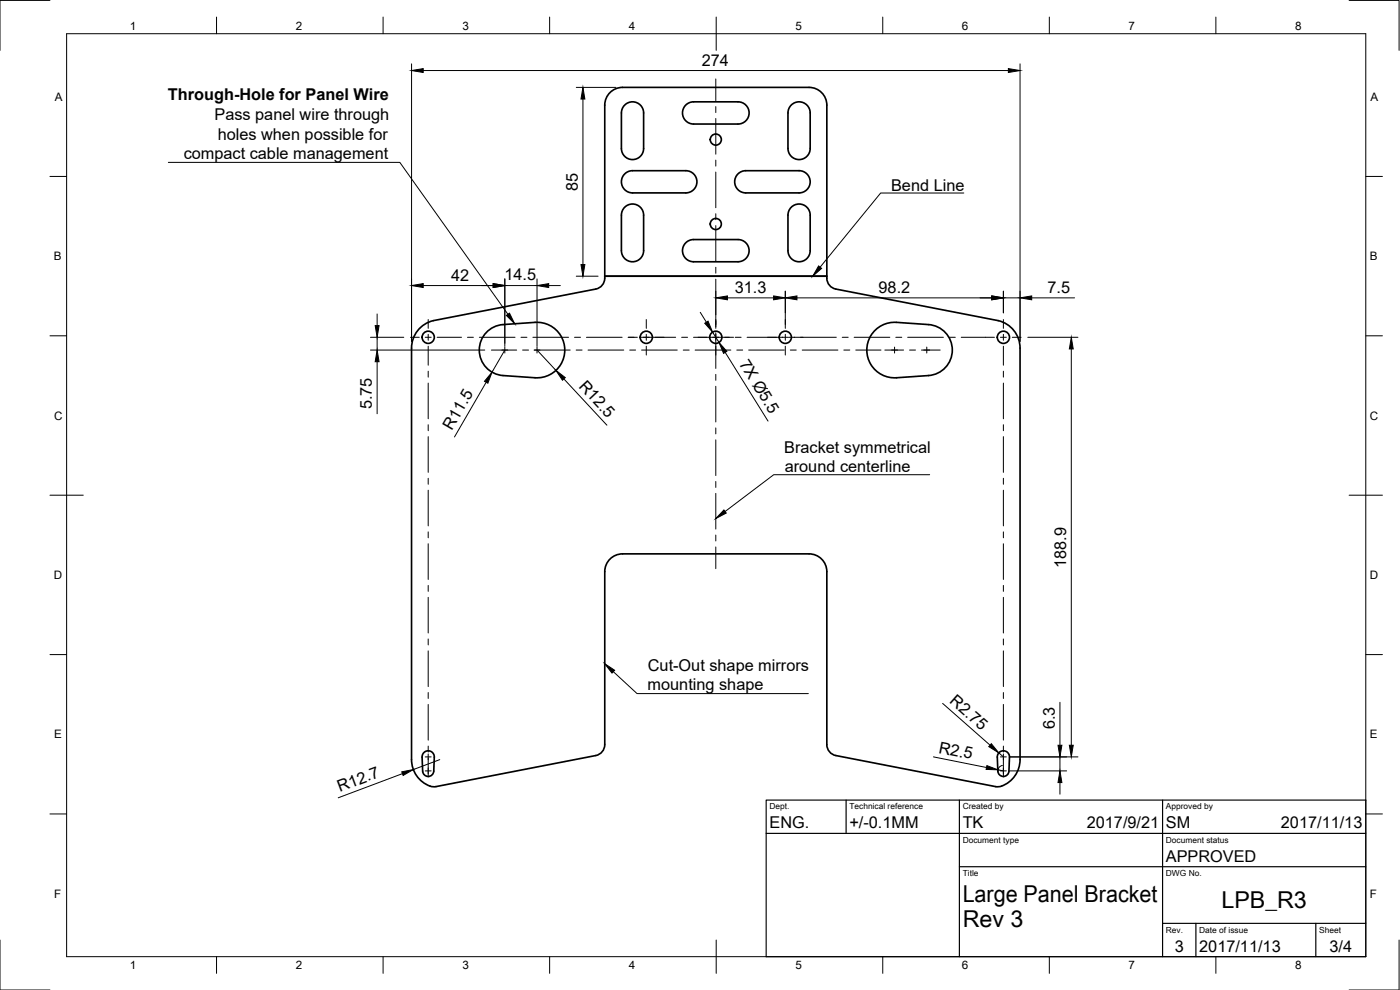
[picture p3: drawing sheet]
<svg xmlns="http://www.w3.org/2000/svg" width="420mm" height="297mm" viewBox="0 0 420 297" stroke-linecap="round" stroke-linejoin="round" font-family="sans-serif">
<!-- layer: Visible -->
<g fill="none" stroke="#000" stroke-width=".5">
<path d="M183.1 27.8a5.3 5.3 0 0 1 3.7-1.6h56a5.3 5.3 0 0 1 5.3 5.4v51.3h-66.6h66.6a3.4 3.4 0 0 0 2.7 3.8l48.8 9.5a8.5 8.5 0 0 1 6.5 8.2v123.5a8 8 0 0 1-7 8.2l-48.3-9.4a3.3 3.3 0 0 1-2.7-3.3v-51.9a5.3 5.3 0 0 0-5.3-5.3h-56a5.3 5.3 0 0 0-5.3 5.3v51.9a3.3 3.3 0 0 1-2.7 3.3l-47.9 9.3a5.1 5.1 0 0 1-4.5-1.7 8.5 8.5 0 0 1-2.9-6.4v-123.5a8.5 8.5 0 0 1 6.6-8.2l48.7-9.5a3.3 3.3 0 0 0 2.7-3.2v-51.9a5.3 5.3 0 0 1 1.6-3.8zM187.5 31.5a3.3 3.3 0 0 1 3.6-.7 3.3 3.3 0 0 1 2.1 3.1v10.6a3.3 3.3 0 0 1-3.4 3.4 3.3 3.3 0 0 1-3.3-3.4v-10.6a3.3 3.3 0 0 1 1-2.4zM205.8 31.5a3.3 3.3 0 0 1 2.4-.9h13.3a3.3 3.3 0 0 1 3.3 3.3 3.3 3.3 0 0 1-3.3 3.3h-13.3a3.3 3.3 0 0 1-3.1-2 3.3 3.3 0 0 1 .7-3.7zM237.5 31.5a3.3 3.3 0 0 1 3.6-.7 3.3 3.3 0 0 1 2 3.1v10.6a3.3 3.3 0 0 1-3.3 3.4 3.3 3.3 0 0 1-3.3-3.4v-10.6a3.3 3.3 0 0 1 1-2.4zM187.5 52.2a3.3 3.3 0 0 1 2.3-1h16a3.3 3.3 0 0 1 3.4 3.3 3.3 3.3 0 0 1-3.4 3.4h-16a3.3 3.3 0 0 1-3.1-2.1 3.3 3.3 0 0 1 .8-3.6zM221.5 52.2a3.3 3.3 0 0 1 2.3-1h16a3.3 3.3 0 0 1 3.3 3.3 3.3 3.3 0 0 1-3.3 3.4h-16a3.3 3.3 0 0 1-3.1-2.1 3.3 3.3 0 0 1 .8-3.6zM187.5 62.2a3.3 3.3 0 0 1 3.6-.7 3.3 3.3 0 0 1 2.1 3v10.7a3.3 3.3 0 0 1-3.4 3.3 3.3 3.3 0 0 1-3.3-3.3v-10.7a3.3 3.3 0 0 1 1-2.3zM205.8 72.9a3.3 3.3 0 0 1 2.4-1h13.3a3.3 3.3 0 0 1 3.3 3.3 3.3 3.3 0 0 1-3.3 3.3h-13.3a3.3 3.3 0 0 1-3.1-2 3.3 3.3 0 0 1 .7-3.6zM237.5 62.2a3.3 3.3 0 0 1 3.6-.7 3.3 3.3 0 0 1 2 3v10.7a3.3 3.3 0 0 1-3.3 3.3 3.3 3.3 0 0 1-3.3-3.3v-10.7a3.3 3.3 0 0 1 1-2.3zM146.3 99.4a7.6 7.6 0 0 1 4.7-2l9.6-.7a8.3 8.3 0 0 1 8.9 8.3 8.3 8.3 0 0 1-8.9 8.3l-9.6-.6a7.7 7.7 0 0 1-6.7-5.1 7.7 7.7 0 0 1 2-8.2zM262.5 99.2a8.3 8.3 0 0 1 6.5-2.5l9.7 .7a7.7 7.7 0 0 1 7.1 7.6 7.7 7.7 0 0 1-7.1 7.7l-9.7 .6a8.3 8.3 0 0 1-8.1-4.7 8.3 8.3 0 0 1 1.6-9.4zM127.3 225.8a1.83 1.83 0 0 1 2-.4 1.83 1.83 0 0 1 1 1.8l-.1 4.2a1.67 1.67 0 0 1-1.7 1.6 1.67 1.67 0 0 1-1.7-1.6l-.1-4.6z"/>
<path d="M299.9 225.8a1.83 1.83 0 0 1 2-.4 1.83 1.83 0 0 1 1.1 1.8l-.2 4.2a1.67 1.67 0 0 1-1.7 1.6 1.67 1.67 0 0 1-1.6-1.6l-.2-4.6z"/>
<circle cx="214.8" cy="41.9" r="1.67"/>
<circle cx="214.8" cy="67.2" r="1.67"/>
<circle cx="128.5" cy="101.2" r="1.83"/>
<circle cx="194" cy="101.2" r="1.83"/>
<circle cx="214.8" cy="101.2" r="1.83"/>
<circle cx="235.7" cy="101.2" r="1.83"/>
<circle cx="301.1" cy="101.2" r="1.83"/>
</g>
<!-- layer: Border -->
<g fill="none" stroke="#000" stroke-width=".3">
<path d="M15 .1h-15v15M20 10.1h389.9v276.9h-389.9zM65 5.1v5M115 5.1v5M165 5.1v5M214.9 5.1v10M264.9 5.1v5M314.9 5.1v5M364.9 5.1v5M404.9 .1h15v15M15 52.9h5M409.9 52.9h5"/>
<path d="M15 100.8h5M409.9 100.8h5M15 148.6h10M404.9 148.6h10M15 196.4h5M409.9 196.4h5M15 244.2h5M409.9 244.2h5M0 282v15h15M65 287v5M115 287v5M165 287v5"/>
<path d="M214.9 282v10M264.9 287v5M314.9 287v5M364.9 287v5M419.9 282v15h-15"/>
</g>
<!-- layer: TitleBlock -->
<path d="M229.9 240.1h180v46.9h-180zM229.9 250.1h180M253.9 240.1v10M287.9 240.1v46.9M348.9 240.1v46.9M287.9 260h122M348.9 277h61M358.9 277v10M394.9 277v10" fill="none" stroke="#000" stroke-width=".35"/>
<!-- layer: Annotations -->
<path d="M152 94.6l.9-.6 1.6 3.1zM245.7 79.8l.9 .7-2.7 2.4zM217.3 153l.7 .9-3.2 1.7zM181.5 199.2l3 1.9-.8 .9z" fill="#000" stroke="#000" stroke-width=".3"/>
<path d="M50.5 48.7h69.5l32.4 45.6M289.2 57.9h-24.9l-18.2 22.3M279 142.4h-46.8l-14.6 11.1M184.1 201.5l7.1 6.6h51.4" fill="none" stroke="#000" stroke-width=".3"/>
<!-- layer: Center Lines -->
<g fill="none" stroke="#000" stroke-width=".3">
<path d="M214.8 23.7v6.5M214.8 32v1.8M214.8 35.6v10.7M214.8 48.1v1.7M214.8 51.6v10.7M214.8 64.1v1.8M214.8 67.7v10.7M128.5 95.9v2.6M194 95.9v2.6M214.8 80.2v1.8M214.8 83.8v10.7M214.8 95.9v2.6"/>
<path d="M214.8 99.8v10.7M235.7 95.9v2.6M301.1 95.9v2.6M123.2 101.2h2.6M127.6 101.2h1.8M128.5 100.3v1.8M128.5 103.9v5.7M128.5 111.4v1.8M128.5 114.9v10.8M131.2 101.2h7.3M140.3 101.2h1.8M143.9 101.2h10.7"/>
<path d="M147.5 105h7.6M151.5 104.1v1.8M156.4 101.2h1.7M156.8 105h1.8M159.9 101.2h10.7M160.3 105h10.8M161.2 104.1v1.8M172.4 101.2h1.8M172.9 105h1.8M176 101.2h10.7M176.5 105h10.7M188.5 101.2h2.8"/>
<path d="M189 105h1.8M192.1 101.2h10.7M192.5 105h10.8M194 100.3v1.8M194 103.9v2.6M204.6 101.2h1.8M205 105h1.8M208.1 101.2h12.1M208.6 105h10.7M214.8 112.3v1.8M214.8 115.9v10.7M220.6 101.2h1.8"/>
<path d="M221.1 105h1.8M224.2 101.2h12.4M224.7 105h10.7M235.7 100.3v1.8M235.7 103.9v2.6M236.7 101.2h14.3M237.2 105h1.8M240.8 105h10.7M252.8 101.2h1.8M253.3 105h1.7M256.3 101.2h10.8M256.8 105h7.6"/>
<path d="M265.5 105h5.7M268.5 104.1v1.8M268.8 101.2h1.8M272.4 101.2h10.7M273 105h1.7M276.5 105h5.7M278.1 104.1v1.8M284.9 101.2h1.8M288.5 101.2h10M300.2 101.2h1.8M301.1 100.3v1.8M301.1 103.9v5.7"/>
<path d="M301.1 111.4v1.8M301.1 114.9v10.8M303.8 101.2h2.7M128.5 127.4v1.8M128.5 131v10.7M214.8 128.4v1.8M214.8 132v10.7M301.1 127.4v1.8M301.1 131v10.7M128.5 143.5v1.8M128.5 147.1v10.7M128.5 159.6v1.8"/>
<path d="M214.8 144.5v1.8M214.8 148v10.7M301.1 143.5v1.8M301.1 147.1v10.7M301.1 159.6v1.8M128.5 163.1v10.8M128.5 175.6v1.8M128.5 179.2v10.7M214.8 160.5v1.8M214.8 164.1v6.5M301.1 163.1v10.8M301.1 175.6v1.8"/>
<path d="M301.1 179.2v10.7M128.5 191.7v1.8M128.5 195.3v10.7M301.1 191.7v1.8M301.1 195.3v10.7M128.5 207.8v1.8M128.5 211.4v10.7M301.1 207.8v1.8M301.1 211.4v10.7M127.6 227.1h1.8M127.6 231.3h1.8M128.5 223.9v1.7"/>
<path d="M128.5 226.2v6.9M300.2 227.1h1.8M300.2 231.3h1.8M301.1 223.9v1.7M301.1 226.2v6.9"/>
</g>
<!-- layer: Dimensions -->
<g fill="none" stroke="#000" stroke-width=".3">
<path d="M123.5 19.2v83.2M306.1 19.2v83.2M127 21.2h175.6M172.9 26.2h11.9M174.9 29.7v49.7M113.2 94.2v3.5M127 85.7h21M151.5 83.7v20.2M151.5 85.7h9.7M161.2 83.7v20.2M164.7 85.7h3.5M172.9 82.9h6.6"/>
<path d="M210.1 93.7l1.9 3M213.9 99.6l1.9 3.2M214.8 87.4v10M218.3 89.4h13.9M235.7 87.4v10M239.2 89.4h58.4M301.1 87.4v6.5M301.1 89.4h5M309.6 89.4h12.9M111.2 101.2h10M111.2 105h34.3M113.2 101.2v3.8"/>
<path d="M113.2 108.5v15.6M145.9 114.7l-9.5 16.4M151.5 105l-3.8 6.7M161.2 105l5.6 6.1M169.2 113.7l12.9 13.9M217.6 105.7l12.9 20.6M308.5 101.2h15M321.5 104.7v118.9M282.9 211l14.2 12.6M318.1 210.7v12.9M120.8 232.1l-19.3 7.3M132 227.9l-7.9 3"/>
<path d="M280.1 227.1l16 3.2M299.5 231l1.6 .3M299.8 225.9l1.3 1.2M300.8 229.7a1.67 1.67 0 0 0-1.3 1.7M303.1 227.1h20.4M303.1 231.3h17M318.1 227.1v4.2M318.1 234.8v3.5"/>
</g>
<g fill="#000" stroke="#000" stroke-width=".3">
<path d="M123.5 21.2l3.5-.6v1.1zM174.9 26.2l.6 3.5h-1.1zM302.6 20.6l3.5 .6-3.5 .5zM174.4 79.4h1.1l-.6 3.5zM112.6 97.7h1.2l-.6 3.5zM123.5 85.7l3.5-.6v1.2zM148 85.1l3.5 .6-3.5 .6zM161.2 85.7l3.5-.6v1.2zM211.5 97l1-.6 1.4 3.2zM214.8 89.4l3.5-.6v1.2zM232.2 88.8l3.5 .6-3.5 .6zM235.7 89.4l3.5-.6v1.2z"/>
<path d="M297.6 88.8l3.5 .6-3.5 .6zM306.1 89.4l3.5-.6v1.2zM113.2 105l.6 3.5h-1.2zM147.7 111.7l-1.3 3.3-1-.6zM166.8 111.1l2.9 2.2-.9 .8zM215.8 102.8l2.3 2.6-1 .6zM321.5 101.2l.6 3.5h-1.2zM120.6 231.6l3.5-.7-3.1 1.8zM296.2 229.7l3.3 1.3-3.5-.1zM297.5 223.1l2.3 2.8-3.1-1.9zM318.1 231.3l.6 3.5h-1.2zM317.5 223.6h1.2l-.6 3.5z"/>
<path d="M320.9 223.6h1.2l-.6 3.5z"/>
</g>
<g font-size="7">
<text x="288.9" y="270.5">Large Panel Bracket</text>
<text x="366.6" y="272.5">LPB_R3</text>
<text x="288.9" y="278">Rev 3</text>
</g>
<g font-size="4.9">
<text x="210.6" y="19.7">274</text>
<text x="50.4" y="30.1">Through-Hole for Panel Wire</text>
<text x="64.4" y="36">Pass panel wire through</text>
<text x="65.3" y="41.9">holes when possible for</text>
<text x="55.1" y="47.7">compact cable management</text>
<text x="173.4" y="57.3" transform="rotate(-90 173.4 57.3)">85</text>
<text x="267.4" y="57.2">Bend Line</text>
<text x="135.4" y="84.2">42</text>
<text x="151.4" y="84.1">14.5</text>
<text x="220.5" y="87.8">31.3</text>
<text x="263.7" y="87.8">98.2</text>
<text x="314.4" y="87.8">7.5</text>
<text x="221.7" y="109.2" transform="rotate(58 221.7 109.2)">7X Ø5.5</text>
<text x="173.5" y="116" transform="rotate(47 173.5 116)">R12.5</text>
<text x="111.6" y="122.8" transform="rotate(-90 111.6 122.8)">5.75</text>
<text x="135.6" y="129.4" transform="rotate(-60 135.6 129.4)">R11.5</text>
<text x="235.3" y="135.9">Bracket symmetrical</text>
<text x="235.5" y="141.7">around centerline</text>
<text x="320" y="170.4" transform="rotate(-90 320 170.4)">188.9</text>
<text x="194.4" y="201.2">Cut-Out shape mirrors</text>
<text x="194.4" y="207.1">mounting shape</text>
<text x="284.8" y="210.6" transform="rotate(41 284.8 210.6)">R2.75</text>
<text x="316.5" y="218.8" transform="rotate(-90 316.5 218.8)">6.3</text>
<text x="281.5" y="225.8" transform="rotate(11 281.5 225.8)">R2.5</text>
<text x="102" y="237.6" transform="rotate(-21 102 237.6)">R12.7</text>
<text x="230.9" y="248.6">ENG.</text>
<text x="254.9" y="248.6">+/-0.1MM</text>
<text x="288.9" y="248.6">TK</text>
<text x="326.2" y="248.6">2017/9/21</text>
<text x="349.9" y="248.6">SM</text>
<text x="384.4" y="248.6">2017/11/13</text>
<text x="349.9" y="258.6">APPROVED</text>
<text x="352.5" y="285.7">3</text>
<text x="359.9" y="285.5">2017/11/13</text>
<text x="399" y="285.6">3/4</text>
</g>
<g font-size="3.5">
<text x="39" y="8.9">1</text>
<text x="88.8" y="8.9">2</text>
<text x="138.8" y="8.9">3</text>
<text x="188.7" y="8.9">4</text>
<text x="238.7" y="8.9">5</text>
<text x="288.7" y="8.9">6</text>
<text x="338.7" y="8.9">7</text>
<text x="388.7" y="8.9">8</text>
<text x="16.4" y="30.3">A</text>
<text x="411.3" y="30.3">A</text>
<text x="16.2" y="78.1">B</text>
<text x="411.1" y="78.1">B</text>
<text x="16.2" y="125.9">C</text>
<text x="411.1" y="125.9">C</text>
<text x="16.2" y="173.7">D</text>
<text x="411.1" y="173.7">D</text>
<text x="16.2" y="221.6">E</text>
<text x="411.1" y="221.6">E</text>
<text x="16.2" y="269.4">F</text>
<text x="411.1" y="269.4">F</text>
<text x="39" y="290.8">1</text>
<text x="88.8" y="290.8">2</text>
<text x="138.8" y="290.8">3</text>
<text x="188.7" y="290.8">4</text>
<text x="238.7" y="290.8">5</text>
<text x="288.7" y="290.8">6</text>
<text x="338.7" y="290.8">7</text>
<text x="388.7" y="290.8">8</text>
</g>
<g font-size="2.5">
<text x="230.9" y="242.9">Dept.</text>
<text x="254.9" y="242.9">Technical reference</text>
<text x="288.9" y="242.9">Created by</text>
<text x="349.9" y="242.9">Approved by</text>
<text x="288.9" y="252.9">Document type</text>
<text x="349.9" y="252.9">Document status</text>
<text x="288.9" y="262.8">Title</text>
<text x="349.9" y="262.8">DWG No.</text>
<text x="349.9" y="279.8">Rev.</text>
<text x="359.9" y="279.8">Date of issue</text>
<text x="395.9" y="279.8">Sheet</text>
</g>
</svg>
